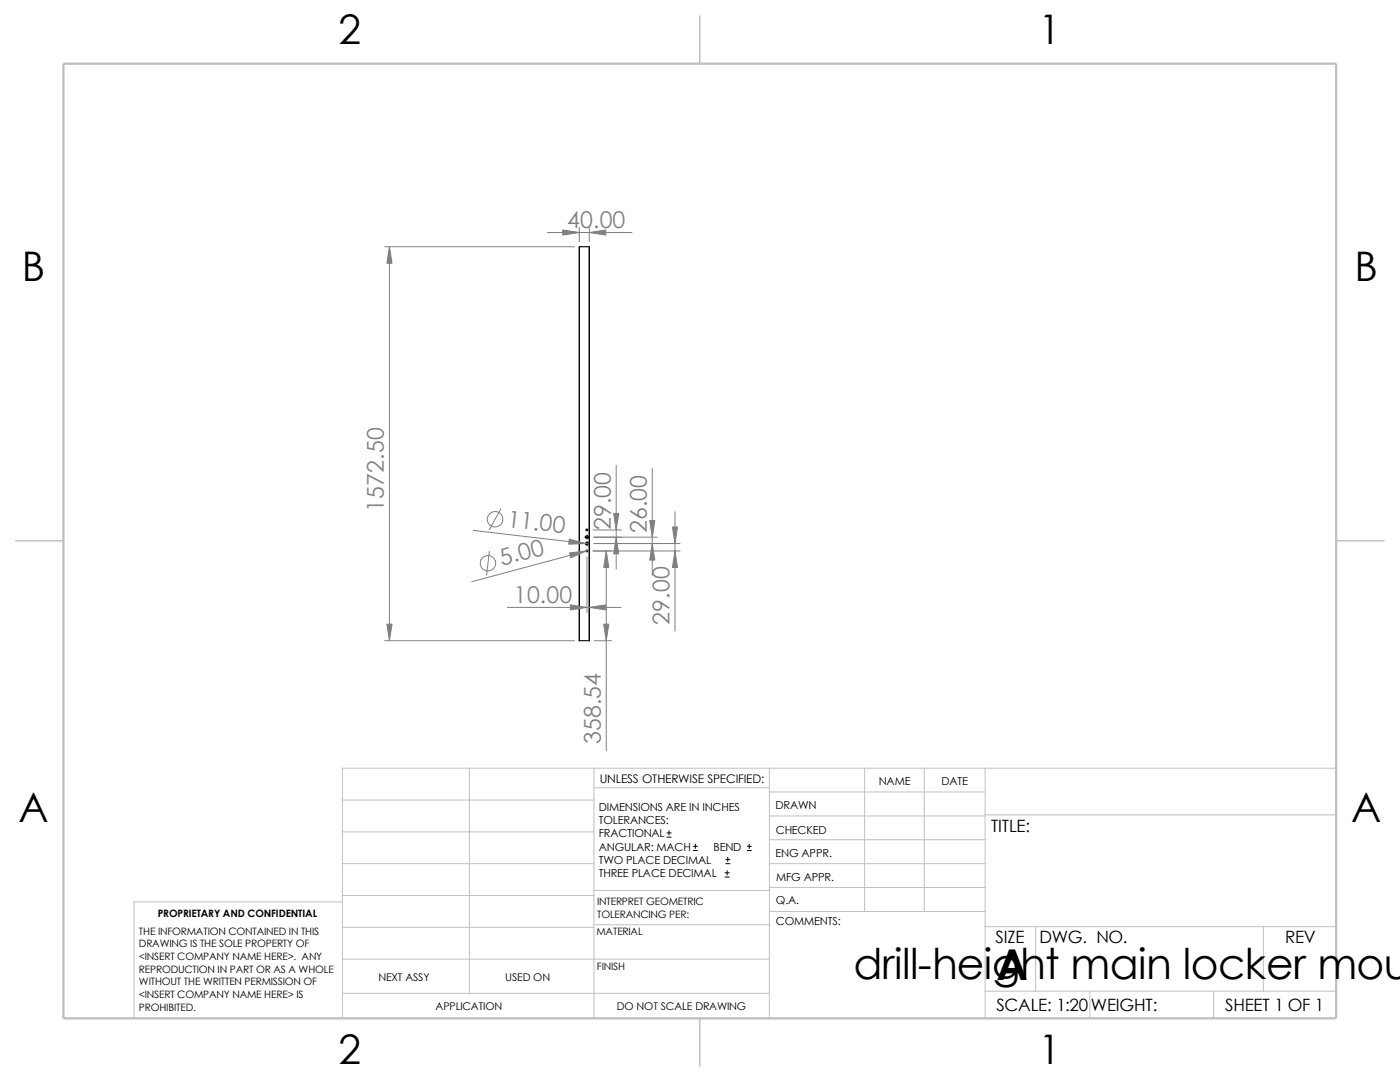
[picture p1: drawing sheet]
<svg xmlns="http://www.w3.org/2000/svg" width="279mm" height="216mm" viewBox="0 0 279 216" stroke-linecap="round" stroke-linejoin="round" font-family="sans-serif">
<g fill="none" stroke="#c0c0c0" stroke-width=".2">
<path d="M68.3 159.6h50.2M93.7 153.3v44.9M118.5 153.3v49.9M118.5 157.2h35M153.5 153.3v49.9M153.5 158h43.1M172.6 153.3v28.6M184.4 153.3v28.6M196.6 153.3v49.9M266.7 153.3h-198.4v49.9M68.3 180h-41.5v23.2M68.3 178.7h50.2"/>
<path d="M68.3 172.3h50.2M68.3 166h50.2M118.5 177.7h35.1M153.5 177.1h43.1M153.5 172.3h43.1M153.5 167.6h43.1M153.5 162.8h43.1M196.6 162.6h70.1M68.3 198.2h85.2M68.3 191.4h85.2M68.3 185h50.2M118.5 184.5h35.1"/>
<path d="M153.6 181.9h43M196.6 197.8h70.1M196.6 184.9h70.1M206.7 184.9v12.9M217.5 197.8v5.4M242.2 197.8v5.4M252.1 184.9v12.9"/>
</g>
<path d="M139.7 3.2v9.5M3.1 107.9h9.6M266.7 107.9h9.5M139.7 203.2v9.5" fill="none" stroke="#c0c0c0" stroke-width=".21"/>
<path d="M12.7 12.7h254v190.5h-254z" fill="none" stroke="#c0c0c0" stroke-width=".47"/>
<g fill="none" stroke="#000" stroke-width=".21">
<path d="M115.6 49.2v78.6M115.6 49.2h2M115.6 49.2h.1M117.6 49.2v78.6M117.6 49.2h.1M115.6 127.8h2M115.6 127.8h.1M117.6 127.8h.1"/>
<circle cx="117.1" cy="107.2" r=".28"/>
<circle cx="117.1" cy="108.5" r=".28"/>
<circle cx="117.1" cy="105.7" r=".14"/>
<circle cx="117.1" cy="109.9" r=".13"/>
</g>
<g fill="none" stroke="#000" stroke-width=".2">
<path d="M116.7 107.2h.2M116.7 108.5h.2M116.9 105.7h.4M116.9 109.9h.4M117 107.2h.3M117 108.5h.3M117.1 105.5v.5M117.1 106.8v.1M117.1 107.1v.2M117.1 107.4v.2M117.1 108.1v.1M117.1 108.4v.2"/>
<path d="M117.1 108.7v.2M117.1 109.7v.5M117.3 107.2h.2M117.3 108.5h.2M133.1 167h.8M133.1 166.2h.8M133.5 165.8v.8M138.3 169.7h.9M138.3 168.9h.9M138.8 168.4v.9M144.7 175h.8M144.7 174.2h.8"/>
<path d="M144.9 172.3h.8M144.9 171.5h.8M145.1 173.7v.9M145.2 171.1v.8M149.1 169.7h.8M149.1 168.9h.8M149.5 168.4v.9"/>
</g>
<g fill="none" stroke="#808080" stroke-width=".2">
<path d="M76.8 49.2h37.8M77.7 49.2v78.6M109.3 46.4h16.8M115.6 45.4v2.8M117.6 45.4v2.8M123 92.8v20.7M130.2 93.5v21.3M94.4 105.8l23 2.7M97.7 110l-.6 4.8M99.9 101.5l-2.2 4.2M117.1 111.2v11M117.2 109.9l-23.1 6.2"/>
<path d="M118.4 105.7h5.6M118.4 109.9h17.3M118.5 108.5h17.2M118.5 107.2h12.6M121 109.9v39.9M134.7 102.1v23.8M76.8 127.8h37.8M101.3 121.2h22.7M118.6 127.8h3.4"/>
<circle cx="97.4" cy="112.4" r="1.56"/>
<circle cx="98.8" cy="103.6" r="1.55"/>
</g>
<g fill="#808080" stroke="#808080" stroke-width=".2">
<path d="M117.6 121.2l3.3-.5v1z"/>
<path d="M130.2 108.5l.5 3.3h-1z"/>
<path d="M113.7 110.3l3.3-.4-3.1 1.4z"/>
<path d="M113.8 120.7l3.3 .5-3.3 .5z"/>
<path d="M122.5 102.4h1l-.5 3.3z"/>
<path d="M123 107.2l.5 3.3h-1z"/>
<path d="M134.2 105.2h1l-.5 3.3z"/>
<path d="M134.7 109.9l.5 3.3h-1z"/>
<path d="M120.5 124.5h1l-.5 3.3z"/>
<path d="M113.6 107.6l3.2 .9-3.3 .1z"/>
<path d="M129.7 103.9h1l-.5 3.3z"/>
<path d="M121 109.9l.5 3.3h-1z"/>
<path d="M77.7 49.2l.5 3.3h-1z"/>
<path d="M77.2 124.5h1l-.5 3.3z"/>
<path d="M117.6 46.4l3.3-.5v1z"/>
<path d="M112.3 45.9l3.3 .5-3.3 .5z"/>
</g>
<g font-size="8.5">
<text x="170.3" y="195.3">drill-height main locker mou</text>
<text x="198.8" y="195.5">A</text>
</g>
<g font-size="8.1">
<text x="67.6" y="8.8">2</text>
<text x="207.3" y="8.8">1</text>
<text x="4.4" y="56.1">B</text>
<text x="270.3" y="56.1">B</text>
<text x="3.7" y="164.1">A</text>
<text x="269.6" y="164.1">A</text>
<text x="67.6" y="212.3">2</text>
<text x="207.3" y="212.3">1</text>
</g>
<g font-size="4.6" fill="#808080">
<text x="113.2" y="45.5">40.00</text>
<text x="76.6" y="102.1" transform="rotate(-90 76.6 102.1)">1572.50</text>
<text x="101.1" y="105.1" transform="rotate(7 101.1 105.1)">11.00</text>
<text x="121.9" y="105.8" transform="rotate(-90 121.9 105.8)">29.00</text>
<text x="129.1" y="106.4" transform="rotate(-90 129.1 106.4)">26.00</text>
<text x="100.1" y="112.9" transform="rotate(-15 100.1 112.9)">5.00</text>
<text x="102.5" y="120.3">10.00</text>
<text x="133.6" y="124.6" transform="rotate(-90 133.6 124.6)">29.00</text>
<text x="119.9" y="148.5" transform="rotate(-90 119.9 148.5)">358.54</text>
</g>
<g font-size="3.4">
<text x="197.8" y="166">TITLE:</text>
<text x="198.7" y="188.1">SIZE</text>
<text x="207.5" y="188.1">DWG. NO.</text>
<text x="256.5" y="188.2">REV</text>
<text x="198.8" y="201.7">SCALE: 1:20</text>
<text x="217.7" y="201.8">WEIGHT:</text>
<text x="244.5" y="201.7">SHEET 1 OF 1</text>
</g>
<text font-size="2.4" x="119.7" y="156.2">UNLESS OTHERWISE SPECIFIED:</text>
<g font-size="2.2">
<text x="119.5" y="161.8">DIMENSIONS ARE IN INCHES</text>
<text x="154.8" y="161.5">DRAWN</text>
<text x="175.4" y="156.7">NAME</text>
<text x="187.9" y="156.7">DATE</text>
<text x="119.5" y="164.4">TOLERANCES:</text>
<text x="119.5" y="167.1">FRACTIONAL</text>
<text x="154.8" y="166.3">CHECKED</text>
<text x="119.5" y="172.4">TWO PLACE DECIMAL</text>
<text x="119.5" y="169.8">ANGULAR: MACH</text>
<text x="142.4" y="169.8">BEND</text>
<text x="154.8" y="171">ENG APPR.</text>
<text x="119.5" y="175">THREE PLACE DECIMAL</text>
<text x="154.9" y="175.7">MFG APPR.</text>
<text x="154.9" y="184.7">COMMENTS:</text>
<text x="154.9" y="180.5">Q.A.</text>
</g>
<g font-size="2.1">
<text x="75.5" y="195.7">NEXT ASSY</text>
<text x="100.8" y="195.7">USED ON</text>
<text x="86.9" y="201.5">APPLICATION</text>
<text x="123.1" y="201.6">DO NOT SCALE DRAWING</text>
</g>
<g font-size="2">
<text x="31.5" y="183">PROPRIETARY AND CONFIDENTIAL</text>
<text x="119.2" y="180.6">INTERPRET GEOMETRIC</text>
<text x="119.2" y="183.1">TOLERANCING PER:</text>
<text x="27.7" y="186.5">THE INFORMATION CONTAINED IN THIS</text>
<text x="27.7" y="189.1">DRAWING IS THE SOLE PROPERTY OF</text>
<text x="27.7" y="191.6">&lt;INSERT COMPANY NAME HERE&gt;. ANY</text>
<text x="119" y="186.6">MATERIAL</text>
<text x="27.7" y="194.1">REPRODUCTION IN PART OR AS A WHOLE</text>
<text x="27.7" y="196.6">WITHOUT THE WRITTEN PERMISSION OF</text>
<text x="119.1" y="193.5">FINISH</text>
<text x="27.7" y="199.1">&lt;INSERT COMPANY NAME HERE&gt; IS</text>
<text x="27.7" y="201.7">PROHIBITED.</text>
</g>
</svg>
